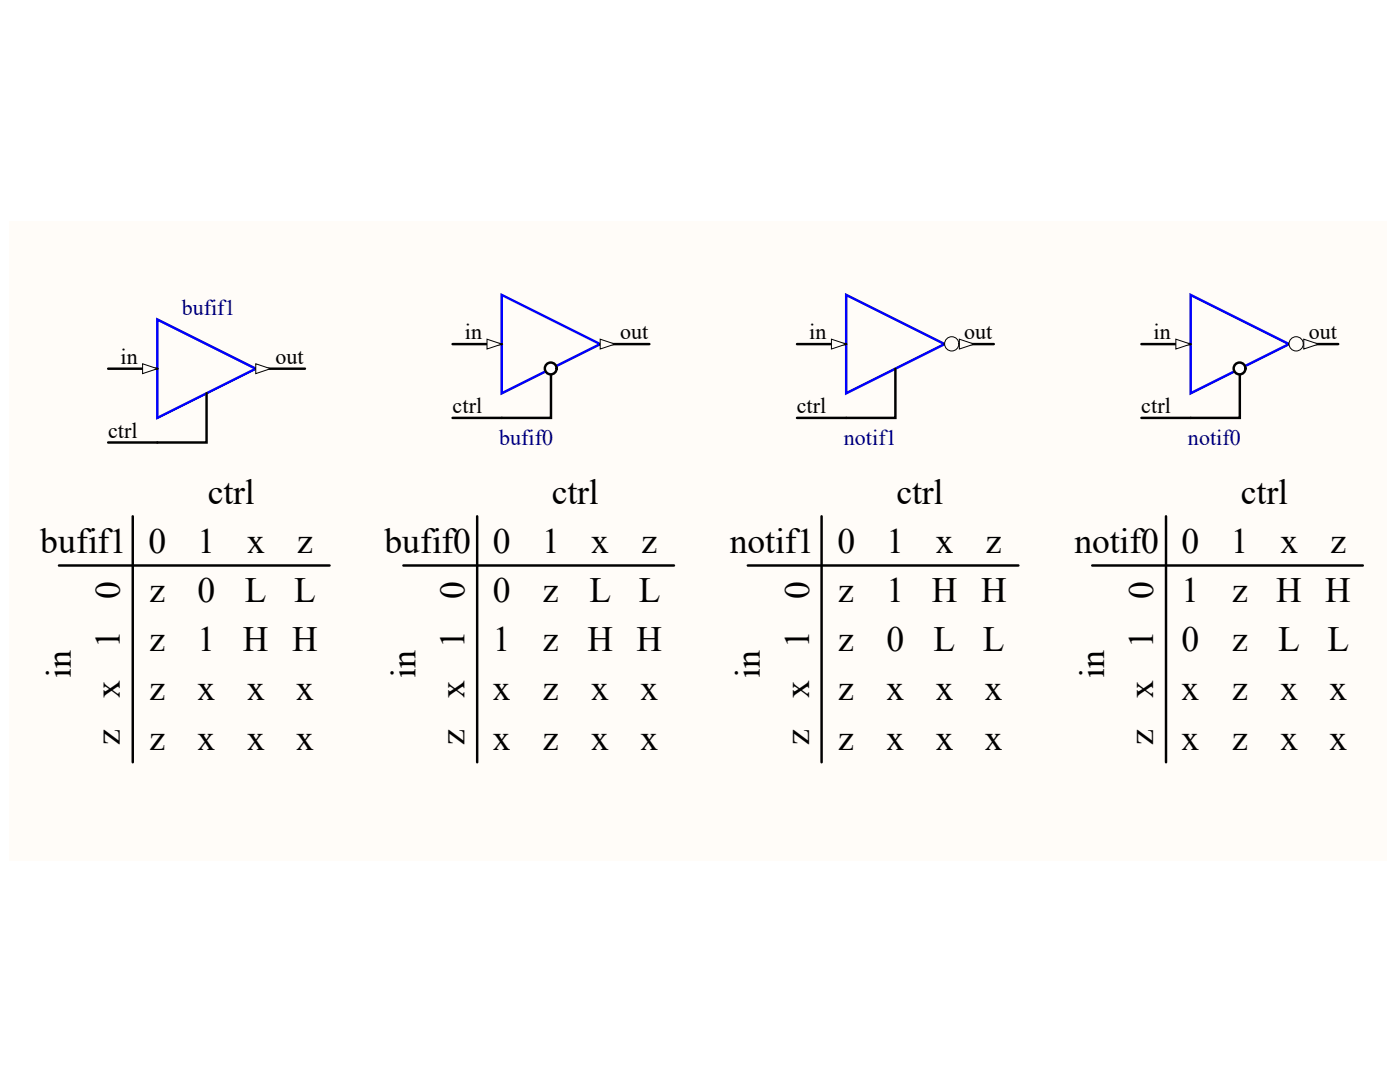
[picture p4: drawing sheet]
<svg xmlns="http://www.w3.org/2000/svg" width="279mm" height="216mm" viewBox="0 0 279 216" stroke-linecap="round" stroke-linejoin="round" font-family="sans-serif">
<path d="M1.9 44.1h274.9v127.5h-274.9z" fill="#fffcf8"/>
<path d="M31.4 63.8l19.6 9.8-19.6 9.8z" fill="none" stroke="#00f" stroke-width=".49"/>
<path d="M21.6 73.6h9.8" fill="none" stroke="#000" stroke-width=".49"/>
<path d="M28.5 72.6l2.9 1-2.9 1z" fill="#fffcf8"/>
<path d="M28.5 72.6l2.9 1-2.9 1z" fill="none" stroke="#000" stroke-width=".2"/>
<path d="M51 73.6h9.9" fill="none" stroke="#000" stroke-width=".49"/>
<path d="M51 72.6l3 1-3 1z" fill="#fffcf8"/>
<path d="M51 72.6l3 1-3 1z" fill="none" stroke="#000" stroke-width=".2"/>
<path d="M41.2 78.5v9.8h-19.6M159.1 68.7h9.8" fill="none" stroke="#000" stroke-width=".49"/>
<path d="M168.9 58.8l19.6 9.9-19.6 9.8z" fill="none" stroke="#00f" stroke-width=".49"/>
<path d="M165.9 67.7l3 1-3 .9z" fill="#fffcf8"/>
<path d="M165.9 67.7l3 1-3 .9z" fill="none" stroke="#000" stroke-width=".2"/>
<path d="M188.5 68.7h9.8" fill="none" stroke="#000" stroke-width=".49"/>
<circle cx="189.9" cy="68.6" r="1.42" fill="#fffcf8" stroke="#000" stroke-width=".2"/>
<path d="M191.5 67.7l2.9 1-2.9 .9z" fill="#fffcf8"/>
<path d="M191.5 67.7l2.9 1-2.9 .9z" fill="none" stroke="#000" stroke-width=".2"/>
<path d="M90.3 68.7h9.8M178.7 73.6v9.8h-19.6" fill="none" stroke="#000" stroke-width=".49"/>
<path d="M100.1 58.8l19.7 9.9-19.7 9.8z" fill="none" stroke="#00f" stroke-width=".49"/>
<path d="M97.2 67.7l2.9 1-2.9 .9z" fill="#fffcf8"/>
<path d="M97.2 67.7l2.9 1-2.9 .9z" fill="none" stroke="#000" stroke-width=".2"/>
<path d="M119.8 68.7h9.8" fill="none" stroke="#000" stroke-width=".49"/>
<path d="M119.8 67.7l2.9 1-2.9 .9z" fill="#fffcf8"/>
<path d="M119.8 67.7l2.9 1-2.9 .9z" fill="none" stroke="#000" stroke-width=".2"/>
<path d="M110 74.8v8.6h-19.7" fill="none" stroke="#000" stroke-width=".49"/>
<circle cx="109.9" cy="73.5" r="1.18" fill="#fff" stroke="#000" stroke-width=".49"/>
<path d="M237.6 58.8l19.7 9.9-19.7 9.8z" fill="none" stroke="#00f" stroke-width=".49"/>
<path d="M227.8 68.7h9.8" fill="none" stroke="#000" stroke-width=".49"/>
<path d="M234.7 67.7l2.9 1-2.9 .9z" fill="#fffcf8"/>
<path d="M234.7 67.7l2.9 1-2.9 .9z" fill="none" stroke="#000" stroke-width=".2"/>
<path d="M257.3 68.7h9.8" fill="none" stroke="#000" stroke-width=".49"/>
<circle cx="258.7" cy="68.6" r="1.42" fill="#fffcf8" stroke="#000" stroke-width=".2"/>
<path d="M260.2 67.7l2.9 1-2.9 .9z" fill="#fffcf8"/>
<path d="M260.2 67.7l2.9 1-2.9 .9z" fill="none" stroke="#000" stroke-width=".2"/>
<path d="M247.4 74.8v8.6h-19.6" fill="none" stroke="#000" stroke-width=".49"/>
<circle cx="247.4" cy="73.5" r="1.18" fill="#fff" stroke="#000" stroke-width=".49"/>
<path d="M11.8 112.8h54M26.5 103v49.1M80.5 112.8h54M95.2 103v49.1M149.2 112.8h54M164 103v49.1M218 112.8h54M232.7 103v49.1" fill="none" stroke="#000" stroke-width=".49"/>
<g font-size="7.1">
<text x="41.4" y="100.5">ctrl</text>
<text x="110.1" y="100.5">ctrl</text>
<text x="178.9" y="100.5">ctrl</text>
<text x="247.7" y="100.5">ctrl</text>
<text x="8" y="110.3">bufif1</text>
<text x="29.6" y="110.3">0</text>
<text x="39.4" y="110.3">1</text>
<text x="49.3" y="110.3">x</text>
<text x="59.3" y="110.3">z</text>
<text x="76.7" y="110.3">bufif0</text>
<text x="98.4" y="110.3">0</text>
<text x="108.2" y="110.3">1</text>
<text x="118" y="110.3">x</text>
<text x="128.1" y="110.3">z</text>
<text x="145.6" y="110.3">notif1</text>
<text x="167.1" y="110.3">0</text>
<text x="176.9" y="110.3">1</text>
<text x="186.8" y="110.3">x</text>
<text x="196.7" y="110.3">z</text>
<text x="214.4" y="110.3">notif0</text>
<text x="235.8" y="110.3">0</text>
<text x="245.6" y="110.3">1</text>
<text x="255.5" y="110.3">x</text>
<text x="265.5" y="110.3">z</text>
<text x="23.9" y="119.5" transform="rotate(-90 23.9 119.5)">0</text>
<text x="92.7" y="119.5" transform="rotate(-90 92.7 119.5)">0</text>
<text x="161.5" y="119.5" transform="rotate(-90 161.5 119.5)">0</text>
<text x="230.1" y="119.5" transform="rotate(-90 230.1 119.5)">0</text>
<text x="29.9" y="120.2">z</text>
<text x="39.4" y="120.2">0</text>
<text x="48.9" y="120.2">L</text>
<text x="58.7" y="120.2">L</text>
<text x="98.4" y="120.2">0</text>
<text x="108.3" y="120.2">z</text>
<text x="117.7" y="120.2">L</text>
<text x="127.5" y="120.2">L</text>
<text x="167.3" y="120.2">z</text>
<text x="176.9" y="120.2">1</text>
<text x="186" y="120.2">H H</text>
<text x="235.8" y="120.2">1</text>
<text x="245.9" y="120.2">z</text>
<text x="254.7" y="120.2">H H</text>
<text x="23.9" y="129.4" transform="rotate(-90 23.9 129.4)">1</text>
<text x="29.9" y="130">z</text>
<text x="39.4" y="130">1</text>
<text x="48.5" y="130">H H</text>
<text x="92.7" y="129.4" transform="rotate(-90 92.7 129.4)">1</text>
<text x="98.4" y="130">1</text>
<text x="108.3" y="130">z</text>
<text x="117.2" y="130">H H</text>
<text x="161.5" y="129.4" transform="rotate(-90 161.5 129.4)">1</text>
<text x="167.3" y="130">z</text>
<text x="176.9" y="130">0</text>
<text x="186.3" y="130">L</text>
<text x="196.1" y="130">L</text>
<text x="230.1" y="129.4" transform="rotate(-90 230.1 129.4)">1</text>
<text x="235.8" y="130">0</text>
<text x="245.9" y="130">z</text>
<text x="255.1" y="130">L</text>
<text x="264.9" y="130">L</text>
<text x="14.1" y="135.2" transform="rotate(-90 14.1 135.2)">in</text>
<text x="82.9" y="135.2" transform="rotate(-90 82.9 135.2)">in</text>
<text x="151.7" y="135.2" transform="rotate(-90 151.7 135.2)">in</text>
<text x="220.3" y="135.2" transform="rotate(-90 220.3 135.2)">in</text>
<text x="23.9" y="139.2" transform="rotate(-90 23.9 139.2)">x</text>
<text x="29.9" y="139.8">z</text>
<text x="39.4" y="139.8">x</text>
<text x="49.3" y="139.8">x</text>
<text x="59.1" y="139.8">x</text>
<text x="92.7" y="139.2" transform="rotate(-90 92.7 139.2)">x</text>
<text x="98.4" y="139.8">x</text>
<text x="108.3" y="139.8">z</text>
<text x="118" y="139.8">x</text>
<text x="127.8" y="139.8">x</text>
<text x="161.5" y="139.2" transform="rotate(-90 161.5 139.2)">x</text>
<text x="167.3" y="139.8">z</text>
<text x="176.9" y="139.8">x</text>
<text x="186.8" y="139.8">x</text>
<text x="196.6" y="139.8">x</text>
<text x="230.1" y="139.2" transform="rotate(-90 230.1 139.2)">x</text>
<text x="235.8" y="139.8">x</text>
<text x="245.9" y="139.8">z</text>
<text x="255.5" y="139.8">x</text>
<text x="265.3" y="139.8">x</text>
<text x="23.9" y="148.7" transform="rotate(-90 23.9 148.7)">z</text>
<text x="29.9" y="149.6">z</text>
<text x="39.4" y="149.6">x</text>
<text x="49.3" y="149.6">x</text>
<text x="59.1" y="149.6">x</text>
<text x="92.7" y="148.7" transform="rotate(-90 92.7 148.7)">z</text>
<text x="98.4" y="149.6">x</text>
<text x="108.3" y="149.6">z</text>
<text x="118" y="149.6">x</text>
<text x="127.8" y="149.6">x</text>
<text x="161.5" y="148.7" transform="rotate(-90 161.5 148.7)">z</text>
<text x="167.3" y="149.6">z</text>
<text x="176.9" y="149.6">x</text>
<text x="186.8" y="149.6">x</text>
<text x="196.6" y="149.6">x</text>
<text x="230.1" y="148.7" transform="rotate(-90 230.1 148.7)">z</text>
<text x="235.8" y="149.6">x</text>
<text x="245.9" y="149.6">z</text>
<text x="255.5" y="149.6">x</text>
<text x="265.3" y="149.6">x</text>
</g>
<g font-size="4.4" fill="#000080">
<text x="36.3" y="62.8">bufif1</text>
<text x="99.6" y="88.8">bufif0</text>
<text x="168.4" y="88.8">notif1</text>
<text x="237.1" y="88.8">notif0</text>
</g>
<g font-size="4.4">
<text x="92.8" y="67.7">in</text>
<text x="123.7" y="67.7">out</text>
<text x="161.5" y="67.7">in</text>
<text x="192.4" y="67.7">out</text>
<text x="230.2" y="67.7">in</text>
<text x="261.2" y="67.7">out</text>
<text x="24" y="72.6">in</text>
<text x="55" y="72.6">out</text>
<text x="90.3" y="82.4">ctrl</text>
<text x="159" y="82.4">ctrl</text>
<text x="227.8" y="82.4">ctrl</text>
<text x="21.6" y="87.3">ctrl</text>
</g>
</svg>
